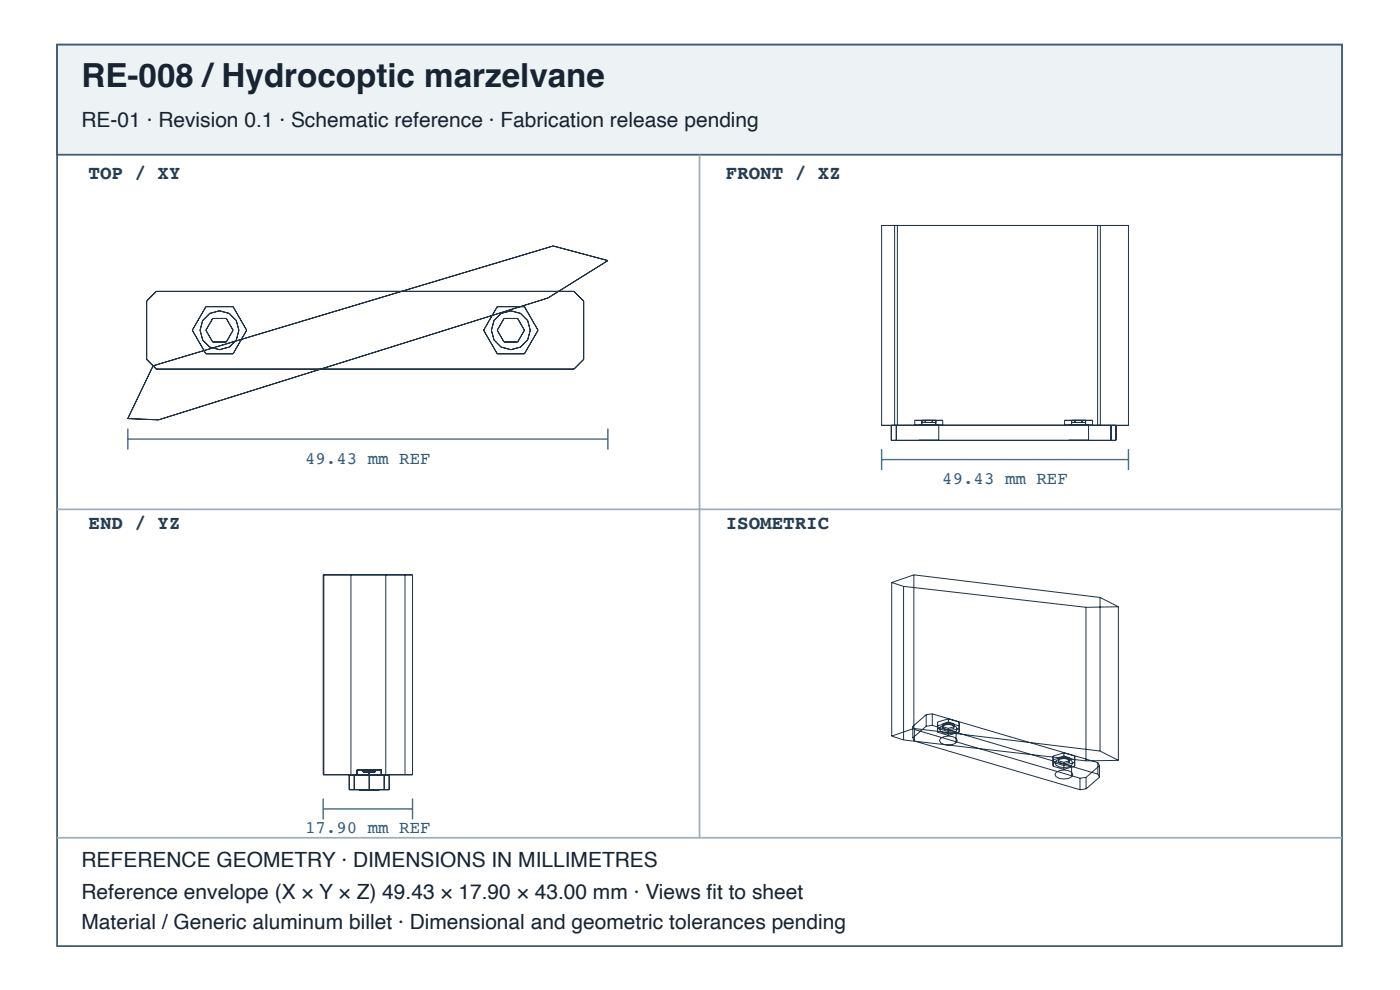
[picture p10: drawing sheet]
<svg xmlns="http://www.w3.org/2000/svg" width="297mm" height="210mm" viewBox="0 0 297 210" stroke-linecap="round" stroke-linejoin="round" font-family="sans-serif">
<path d="M12.1 9.5h272.6v191.1h-272.6z" fill="none" stroke="#405a70" stroke-width=".37"/>
<path d="M12.1 9.5h272.6v23.3h-272.6z" fill="#edf2f5"/>
<path d="M12.1 9.5h272.6v23.3h-272.6z" fill="none" stroke="#405a70" stroke-width=".37"/>
<path d="M148.4 32.8v144.8M12.1 108h272.6M12.1 177.6h272.6" fill="none" stroke="#9daebc" stroke-width=".37"/>
<g fill="none" stroke="#203246" stroke-width=".21">
<path d="M187 47.8h52.4v42.4h-52.4zM189.8 47.8v42.4M190.4 47.8v42.4M232.9 47.8v42.4M233.4 47.8v42.4M31.1 63.8l2.1-2h88.6l2 2v12.4l-2 2.1h-88.6l-2.1-2.1zM32.5 77.6l84.9-25.5 11.6 3.1-12.8 8-82.6 25.8-6.5-.3zM43.7 65h5.7l2.9 5-2.9 5h-5.7l-2.9-5zM45.1 67.5h2.9l1.4 2.5-1.4 2.5h-2.9l-1.4-2.5zM105.5 65h5.8l2.8 5-2.8 5h-5.8l-2.9-5zM106.9 67.5h2.9l1.5 2.5-1.5 2.5h-2.9l-1.4-2.5zM189.1 90.2v3.2h47.7v-3.2"/>
<path d="M190.2 90.2v3.2M194.1 90.2v-1.1h5.9v1.1M194.9 93.4h4.3zM194.9 90.2h4.3zM195.6 89.1v1.1M195.6 89.6h2.9M196.3 89.1v.5M197.8 89.1v.5M198.5 89.1v1.1M199.2 90.2v3.2M225.9 90.2v-1.1h5.9v1.1M226.7 93.4h4.2z"/>
<path d="M226.7 90.2h4.2zM227.3 89.6h3M227.3 89.1v1.1M228.1 89.1v.5M229.6 89.1v.5M230.3 89.1v1.1M230.9 90.2v3.2M235.7 90.2v3.2M68.6 121.9h18.9v42.4h-18.9zM68.7 121.9v42.4M74.5 121.9v42.4M81.8 121.9v42.4"/>
<path d="M85.9 121.9v42.4M189.2 123.5v32.6M189.2 123.5l2.5 .8M191.7 124.3v32.6M191.7 124.3l38.7 4.5M193.9 121.9v32.5M193.9 121.9l39.5 4.8M193.9 121.9l-4.7 1.6M230.4 128.8v32.5M233.4 126.7v32.5M233.4 126.7l3.9 1.9M237.3 128.6v32.6"/>
<path d="M237.3 128.6l-6.9 .2M189.2 156.1l2.5 .8M191.7 156.9l38.7 4.4M193.6 154v2.4M193.6 156.4l.4 .7M193.6 154l.4 .7M193.9 154.4l39.5 4.8M193.9 154.4l-4.7 1.7M194 154.7v2.4M194 157.1l35.1 10.3M194 154.7l35.1 10.3M196.5 151.5v2.5"/>
<path d="M196.5 154l-2.9 2.4M196.5 151.5l-2.9 2.5M197.8 151.3v2.5M197.8 153.8l-1.3 .2M197.8 153.8l35.1 10.3M197.8 151.3l-1.3 .2M197.8 151.3l35.1 10.4M198.9 155.2l2.3 .7M198.9 153.1v.8l2.3-.7 2.3 .7v-.8M198.9 153.1v2.1M199.6 156.5a3 3 0 0 1 3.2 0l.3 .5a2.24 2.24 0 0 1-2.9 .8l-.6-.3-.3-.5zM199.6 154.1a3 3 0 0 1 3.2 0l.3 .5a2.24 2.24 0 0 1-2.9 .8l-.6-.4-.3-.4z"/>
<path d="M200.1 154.1l1.1 .3M200.1 153.4l1.1-.3 1.1 .3v1l-1.1 .4-1.1-.4zM201.2 155.1l2.3-.7v.8M201.2 155.1v.8M201.2 155.1l-2.3-.7v.8M201.2 154.4v.4M201.2 153.4l1.1 .4M201.2 153.4l-1.1 .4M201.2 152.4v1M201.2 152.4l2.3 .7M201.2 152.4l-2.3 .7M202.3 154.1l-1.1 .3"/>
<path d="M202.8 155v2.5M203.5 155.2l-2.3 .7M203.5 153.1v2.1M225.7 159.6v1M225.7 159.6l2.3 .7M225.7 159.6l-2.3 .7M233.4 159.2l3.9 2M74.1 164.3v3.1h8.5v-3.1M75.2 164.3v3.1M75.8 164.3v-1.1h5.1v1.1M76.2 167.4h4.2zM76.2 164.3h4.2z"/>
<path d="M77 163.2v.4h2.6v-.4M78.3 163.2v4.2M81.5 164.3v3.1M223.4 162.4l2.3 .7M223.4 160.3v.8l2.3-.7 2.3 .7M223.4 160.3v2.1M224.1 163.7a3 3 0 0 1 3.2 0l.3 .5a2.24 2.24 0 0 1-2.8 .8l-.7-.3-.3-.5zM224.1 161.3a3 3 0 0 1 3.2 0l.3 .5a2.24 2.24 0 0 1-2.8 .8l-.7-.4-.3-.4zM224.6 161.3l1.1 .3M224.6 160.6l1.1-.3 1.2 .3-.1 1-1.1 .4-1.1-.4zM225.7 162.3v.8M225.7 162.3l-2.3-.7v.8"/>
<path d="M225.7 161.6v.4M225.7 160.6l1.2 .4M225.7 160.6l-1.1 .4M226.8 161.3l-1.1 .3M227.3 162.3v2.4M228 161.6v.8M228 162.4l-2.3 .7M228 161.6l-2.3 .7M228 160.3v.8M228 161.1v1.3M228 160.3v1.3M229.1 165v2.4"/>
<path d="M230.4 164.8v2.5M230.4 167.3l-1.3 .1M230.4 164.8l-1.3 .2M232.9 164.1l.4 .7M232.9 161.7l.4 .6M232.9 161.7v2.4M233.3 164.8l-2.9 2.5M233.3 162.3l-2.9 2.5M233.3 162.3v2.5M237.3 161.2l-6.9 .1"/>
<circle cx="46.6" cy="70" r="4.1"/>
<circle cx="108.4" cy="70" r="4.1"/>
</g>
<path d="M27.1 90.9v4.4M27.1 93.1h101.9M129 90.9v4.4M187 95.2v4.5M187 97.4h52.4M239.4 95.2v4.5M68.6 169.3v4.4M68.6 171.5h18.9M87.5 169.3v4.4" fill="none" stroke="#466b86" stroke-width=".3"/>
<text font-size="7" fill="#182431" x="17.3" y="18.4">RE-008 /Hydrocoptic marzelvane</text>
<g font-size="4.4" fill="#182431">
<text x="17.3" y="26.9">RE-01 · Revision 0.1 · Schematic reference · Fabrication release pending</text>
<text x="17.3" y="183.9">REFERENCE GEOMETRY · DIMENSIONS IN MILLIMETRES</text>
<text x="17.3" y="190.6">Reference envelope (X × Y × Z) 49.43 × 17.90 × 43.00 mm · Views fi t to sheet</text>
<text x="17.3" y="196.9">Material / Generic aluminum billet · Dimensional and geometric tolerances pending</text>
</g>
<g font-size="4.1" fill="#263d52">
<text x="18.8" y="38">TOP / XY</text>
<text x="154" y="38">FRONT / XZ</text>
<text x="18.8" y="112.1">END / YZ</text>
<text x="154" y="112.1">ISOMETRIC</text>
</g>
<g font-size="3.7" fill="#335b78">
<text x="64.7" y="98.3">49.43 mm REF</text>
<text x="199.9" y="102.6">49.43 mm REF</text>
<text x="64.7" y="176.7">17.90 mm REF</text>
</g>
</svg>
